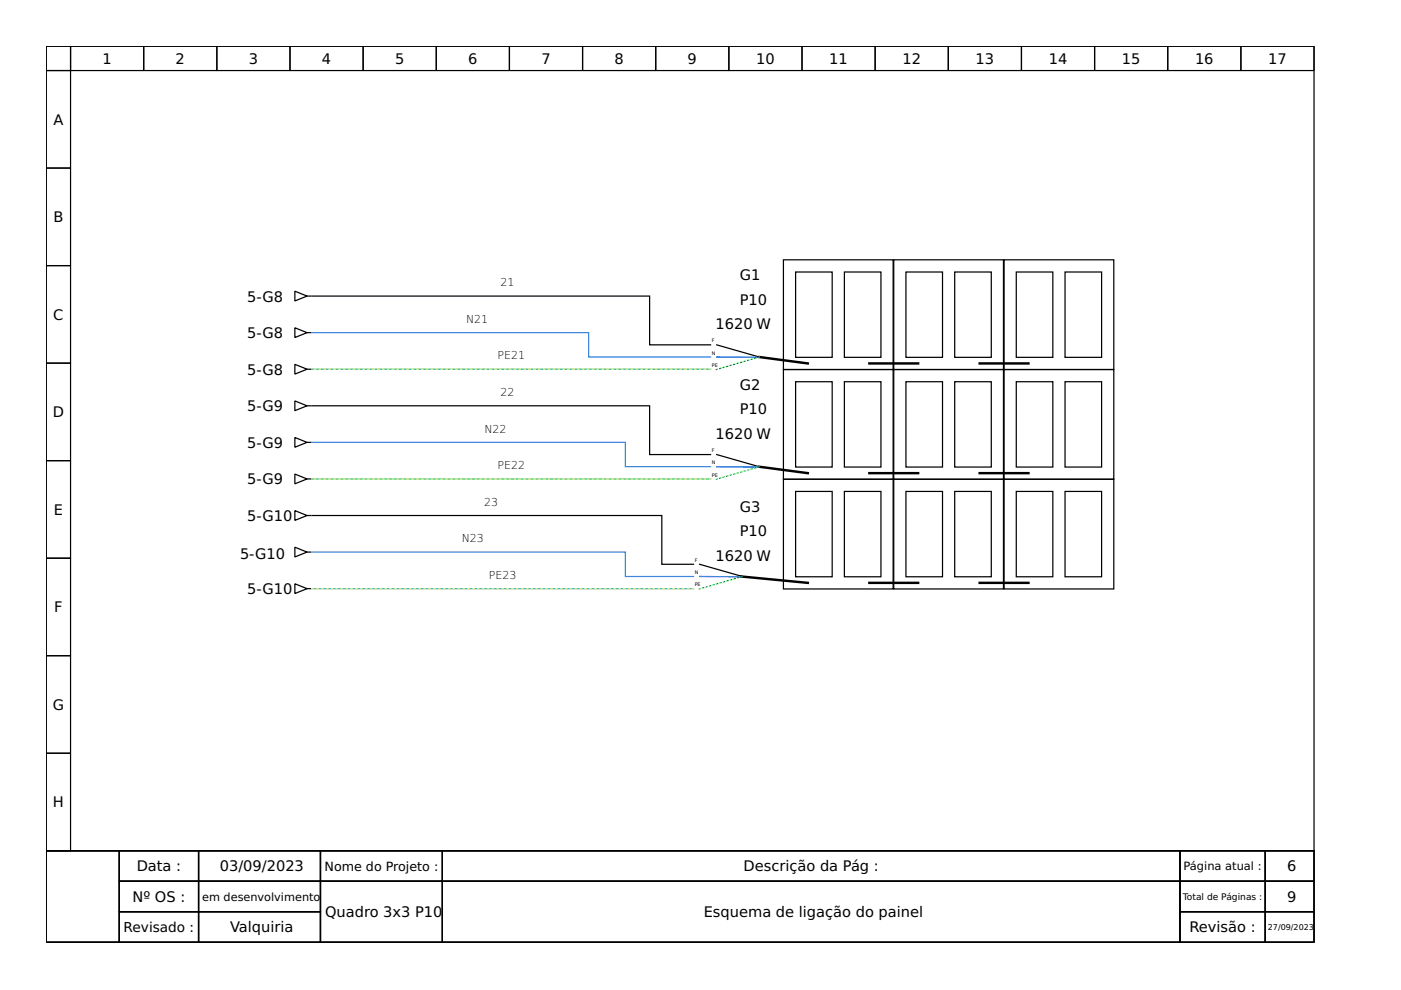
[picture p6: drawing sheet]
<svg xmlns="http://www.w3.org/2000/svg" width="297mm" height="210mm" viewBox="0 0 297 210" stroke-linecap="round" stroke-linejoin="round" font-family="sans-serif">
<g fill="none" stroke="#000" stroke-width=".26">
<path d="M9.8 9.8h268.8v170.6h-268.8zM9.8 9.8h5.2v5.2h-5.2zM9.8 15h5.2v20.6h-5.2zM15 9.8h15.5v5.2h-15.5zM30.5 9.8h15.5v5.2h-15.5zM46 9.8h15.5v5.2h-15.5zM61.5 9.8h15.5v5.2h-15.5zM77 9.8h15.5v5.2h-15.5zM92.5 9.8h15.5v5.2h-15.5zM108 9.8h15.5v5.2h-15.5zM123.5 9.8h15.5v5.2h-15.5zM139 9.8h15.5v5.2h-15.5z"/>
<path d="M154.5 9.8h15.5v5.2h-15.5zM170 9.8h15.6v5.2h-15.6zM185.6 9.8h15.5v5.2h-15.5zM201.1 9.8h15.5v5.2h-15.5zM216.6 9.8h15.5v5.2h-15.5zM232.1 9.8h15.5v5.2h-15.5zM247.6 9.8h15.5v5.2h-15.5zM263.1 9.8h15.5v5.2h-15.5zM9.8 35.6h5.2v20.7h-5.2zM9.8 56.3h5.2v20.7h-5.2zM166.1 55.1h23.3v23.2h-23.3zM168.7 57.7h7.7v18.1h-7.7z"/>
<path d="M179 57.7h7.8v18.1h-7.8zM189.5 55.1h23.3v23.2h-23.3zM192.1 57.7h7.7v18.1h-7.7zM202.4 57.7h7.8v18.1h-7.8zM212.9 55.1h23.2v23.2h-23.2zM215.5 57.7h7.7v18.1h-7.7zM225.8 57.7h7.8v18.1h-7.8zM9.8 77h5.2v20.7h-5.2zM62.5 77.3l2.6 1-2.6 1zM62.5 69.5l2.6 1-2.6 1.1zM62.5 61.7l2.6 1.1-2.6 1zM65.1 78.3h.8"/>
<path d="M65.1 70.5h.8M65.1 62.8h.8M66.1 62.8h71.6v10.3h13M151.9 73.1l9.1 2.6M166.1 78.3h23.3v23.3h-23.3zM189.5 78.3h23.3v23.3h-23.3zM212.9 78.3h23.2v23.3h-23.2zM9.8 97.7h5.2v20.6h-5.2zM62.5 85l2.6 1-2.6 1.1zM62.5 92.8l2.6 1-2.6 1zM65.1 86h.8M65.1 93.8h.8"/>
<path d="M66.1 86h71.6v10.4h13M151.9 96.4l9.1 2.6M168.7 80.9h7.7v18.1h-7.7zM179 80.9h7.8v18.1h-7.8zM192.1 80.9h7.7v18.1h-7.7zM202.4 80.9h7.8v18.1h-7.8zM215.5 80.9h7.7v18.1h-7.7zM225.8 80.9h7.8v18.1h-7.8zM9.8 118.3h5.2v20.7h-5.2zM62.5 116l2.6 1.1-2.6 1zM62.5 108.3l2.6 1-2.6 1zM62.5 100.5l2.6 1-2.6 1.1z"/>
<path d="M65.1 117.1h.8M65.1 109.3h.8M65.1 101.5h.8M66.1 109.3h74.2v10.3h6.7M148.3 119.6l9.1 2.6M166.1 101.6h23.3v23.3h-23.3zM168.7 104.2h7.7v18.1h-7.7zM179 104.2h7.8v18.1h-7.8zM189.5 101.6h23.3v23.3h-23.3zM192.1 104.2h7.7v18.1h-7.7zM202.4 104.2h7.8v18.1h-7.8zM212.9 101.6h23.2v23.3h-23.2z"/>
<path d="M215.5 104.2h7.7v18.1h-7.7zM225.8 104.2h7.8v18.1h-7.8zM9.8 139h5.2v20.7h-5.2zM62.5 123.8l2.6 1-2.6 1zM65.1 124.8h.8M9.8 159.7h5.2v20.7h-5.2zM9.8 180.4h268.8v19.4h-268.8zM9.8 180.4h15.5v19.4h-15.5zM25.3 180.4h16.8v6.4h-16.8zM25.3 186.8h16.8v6.5h-16.8zM25.3 193.3h16.8v6.5h-16.8zM42.1 180.4h25.8v6.4h-25.8z"/>
<path d="M42.1 186.8h25.8v6.5h-25.8zM42.1 193.3h25.8v6.5h-25.8zM67.9 180.4h25.9v6.4h-25.9zM67.9 186.8h25.9v13h-25.9zM93.8 180.4h156.4v6.4h-156.4zM93.8 186.8h156.4v13h-156.4zM250.2 180.4h18.1v6.4h-18.1zM250.2 186.8h18.1v6.5h-18.1zM250.2 193.3h18.1v6.5h-18.1zM268.3 180.4h10.3v6.4h-10.3zM268.3 186.8h10.3v6.5h-10.3zM268.3 193.3h10.3v6.5h-10.3z"/>
</g>
<path d="M161 75.7l10.3 1.4M184.3 77.1h10.4M207.7 77.1h10.4M161 99l10.3 1.3M184.3 100.3h10.4M207.7 100.3h10.4M157.1 122.2l14.2 1.4M184.3 123.6h10.4M207.7 123.6h10.4" fill="none" stroke="#000" stroke-width=".52"/>
<path d="M151.9 75.7l8.8 .1M151.9 99h8.8M148.3 122.2l8.8 .1" fill="none" stroke="#00f" stroke-width=".26"/>
<path d="M161 75.7l-9.1 2.6M161 99l-9.1 2.6M157.4 122.2l-9.1 2.7" fill="none" stroke="#0f0" stroke-width=".26" stroke-dasharray=".3 .5"/>
<path d="M66.1 78.3h84.6M66.1 101.5h84.6M66.1 124.8h80.9" fill="none" stroke="#2ec27e" stroke-width=".26"/>
<path d="M150.7 78.3h-84.6M150.7 101.5h-84.6M147 124.8h-80.9" fill="none" stroke="#f9f06b" stroke-width=".26" stroke-dasharray=".3 .8"/>
<path d="M66.1 70.5h58.7v5.2h25.9M66.1 93.8h66.5v5.2h18.1M66.1 117.1h66.5v5.1h14.4" fill="none" stroke="#3584e4" stroke-width=".26"/>
<g font-size="3.1">
<text x="21.7" y="13.5">1</text>
<text x="37.2" y="13.5">2</text>
<text x="52.7" y="13.5">3</text>
<text x="68.3" y="13.5">4</text>
<text x="83.8" y="13.5">5</text>
<text x="99.3" y="13.5">6</text>
<text x="114.8" y="13.5">7</text>
<text x="130.3" y="13.5">8</text>
<text x="145.8" y="13.5">9</text>
<text x="160.3" y="13.5">10</text>
<text x="175.8" y="13.5">11</text>
<text x="191.3" y="13.5">12</text>
<text x="206.8" y="13.5">13</text>
<text x="222.4" y="13.5">14</text>
<text x="237.9" y="13.5">15</text>
<text x="253.4" y="13.5">16</text>
<text x="268.9" y="13.5">17</text>
<text x="11.3" y="26.5">A</text>
<text x="11.3" y="47.1">B</text>
<text x="156.9" y="59.4">G1</text>
<text x="52.4" y="63.9">5-G8</text>
<text x="156.9" y="64.6">P10</text>
<text x="11.3" y="67.8">C</text>
<text x="52.4" y="71.7">5-G8</text>
<text x="151.7" y="69.8">1620 W</text>
<text x="52.4" y="79.4">5-G8</text>
<text x="156.9" y="82.7">G2</text>
<text x="11.2" y="88.5">D</text>
<text x="52.4" y="87.2">5-G9</text>
<text x="156.9" y="87.8">P10</text>
<text x="52.4" y="95">5-G9</text>
<text x="151.7" y="93">1620 W</text>
<text x="52.4" y="102.7">5-G9</text>
<text x="11.4" y="109.2">E</text>
<text x="52.4" y="110.5">5-G10</text>
<text x="156.9" y="113.7">P10</text>
<text x="156.9" y="108.5">G3</text>
<text x="50.9" y="118.6">5-G10</text>
<text x="151.7" y="118.9">1620 W</text>
<text x="52.4" y="126">5-G10</text>
<text x="11.5" y="129.8">F</text>
<text x="11.2" y="150.5">G</text>
<text x="11.2" y="171.2">H</text>
<text x="29" y="184.8">Data :</text>
<text x="46.6" y="184.8">03/09/2023</text>
<text x="157.6" y="184.8">Descrição da Pág :</text>
<text x="272.9" y="184.8">6</text>
<text x="28.1" y="191.2">Nº OS :</text>
<text x="272.9" y="191.2">9</text>
<text x="48.8" y="197.7">Valquiria</text>
<text x="68.9" y="194.5">Quadro 3x3 P10</text>
<text x="149.2" y="194.5">Esquema de ligação do painel</text>
<text x="252.2" y="197.7">Revisão :</text>
</g>
<text font-size="2.9" x="26.2" y="197.6">Revisado :</text>
<text font-size="2.7" x="68.8" y="184.6">Nome do Projeto :</text>
<g font-size="2.4">
<text x="250.9" y="184.5">Página atual :</text>
<text x="42.9" y="191">em desenvolvimento</text>
</g>
<g font-size="2.3">
<text x="106.1" y="60.7">21</text>
<text x="98.8" y="68.5">N21</text>
<text x="105.5" y="76.2">PE21</text>
<text x="106.1" y="84">22</text>
<text x="102.7" y="91.7">N22</text>
<text x="105.5" y="99.5">PE22</text>
<text x="102.7" y="107.2">23</text>
<text x="97.9" y="115">N23</text>
<text x="103.7" y="122.7">PE23</text>
</g>
<text font-size="1.9" x="250.8" y="190.8">Total de Páginas :</text>
<text font-size="1.7" x="268.8" y="197.2">27/09/2023</text>
<g font-size="1">
<text x="150.9" y="75.2">N</text>
<text x="150.9" y="72.6">F</text>
<text x="150.9" y="77.8">PE</text>
<text x="150.9" y="95.9">F</text>
<text x="150.9" y="98.4">N</text>
<text x="150.9" y="101">PE</text>
<text x="147.3" y="119.1">F</text>
<text x="147.3" y="121.7">N</text>
<text x="147.3" y="124.3">PE</text>
</g>
</svg>
